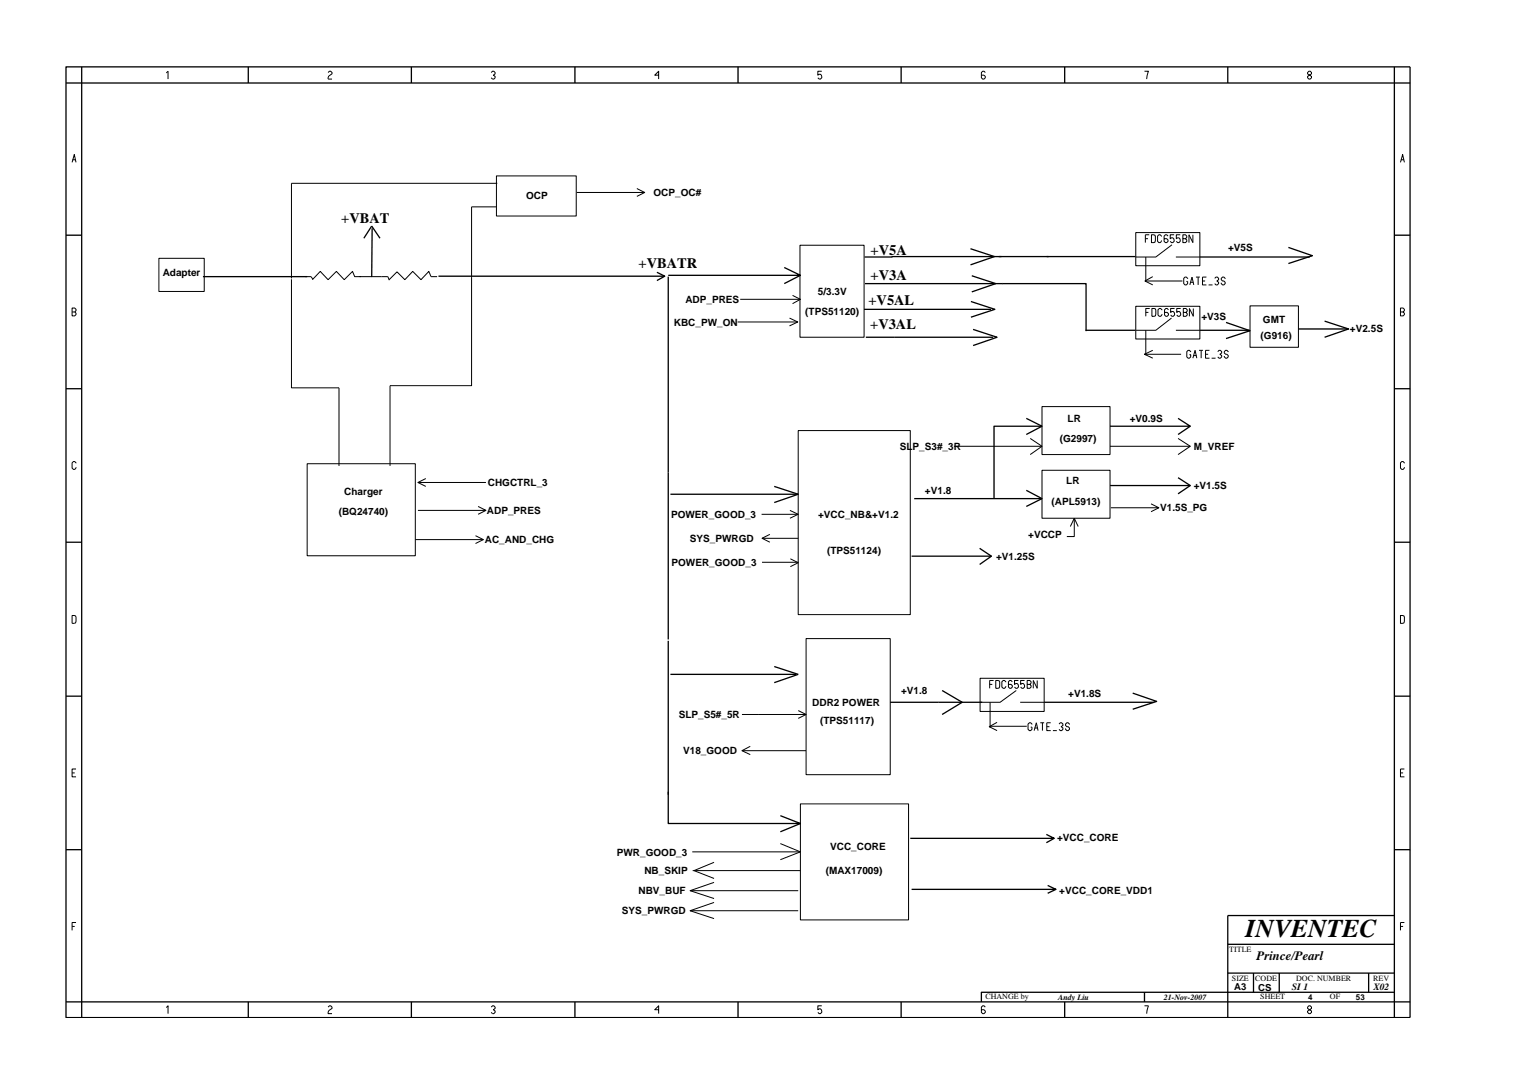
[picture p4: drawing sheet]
<svg xmlns="http://www.w3.org/2000/svg" width="297mm" height="210mm" viewBox="0 0 297 210" stroke-linecap="round" stroke-linejoin="round" font-family="sans-serif">
<g fill="none" stroke="#000" stroke-width=".19">
<path d="M32.3 14.2l.3-.4v1.6M63.7 14.1l.3-.3h.2l.3 .3v.2l-.7 .5-.1 .6h.8M95.4 14.1l.2-.3h.3l.2 .3v.2l-.3 .3 .3 .2v.3l-.2 .3h-.3l-.2-.3M127.9 14.6h-.8l.8-.8v1.6M159.5 13.8h-.7v.8l.2-.2a.5 .5 0 0 1 .5 .7l-.2 .3h-.3l-.2-.3M191.3 14.1l-.3-.3h-.2l-.3 .3v1l.3 .3h.2l.3-.3v-.3l-.3-.2h-.5M222.2 13.8h.8l-.4 1.6M253.9 14.1l.2-.3h.3l.2 .3v.2l-.7 .5v.3l.2 .3h.3l.2-.3v-.3l-.7-.5zM14 31.5l.4-1.5 .4 1.5M14.1 31h.6M96.4 34.1h15.5v7.8h-15.5zM96.5 35.6h-39.9v18.4"/>
<path d="M112 37.4h13.2M123.6 36.6l1.6 .8-1.6 .7M271.9 31.5l.4-1.5 .4 1.5M272 31h.6M14 59.8h.5l.3 .3v.2l-.3 .3 .3 .2v.3l-.3 .2h-.5zM30.8 50.2h8.9v6.4h-8.9zM56.6 54.2v21.1h9.2v15.2M59.2 53.7h1.2l.3 .5M60.6 54.3l1.6-1.6 1.5 1.6 1.6-1.6 1.5 1.6 1.6-1.6 .5 1h6.4l.3 .6M84.9 53.7h-1.2l-.4-1-1.6 1.6-1.6-1.6-1.5 1.6-1.5-1.5-1.6 1.6M96.4 40.2h-4.8v34.7h-15.9v15.6M143.7 58.1h11.7"/>
<path d="M153.9 57.3l1.5 .8-1.5 .9M155.3 47.6h12.5v17.9h-12.5zM220.5 45.2h12.4v6.4h-12.4zM220.5 59.5h12.4v6.3h-12.4zM222.4 54.6h7.2M222.4 46.3h.5M222.4 49.9v4.8M223.1 45.6h-.7v1.5M223.2 59.9h-.8v1.5M223.5 45.6l.7 .1v1.3l-.7 .1zM223.6 59.9l.7 .1v1.3l-.7 .1zM223.8 53.7l-1.5 .9 1.5 .7"/>
<path d="M225.5 45.9l-.3-.3h-.2l-.3 .2v1l.3 .3h.2l.3-.4M226.8 45.8l-.3-.2h-.2l-.3 .2v1l.3 .3h.2l.3-.3v-.2l-.3-.3h-.5M227.5 47.5l-3.1 2.4h-3.9M228 45.6h-.8v.7l.2-.1a.5 .5 0 0 1 .6 .6l-.3 .3h-.3l-.2-.3M228 59.9h-.7v.7l.2-.1a.5 .5 0 0 1 .5 .7l-.2 .2h-.3l-.2-.2M228.3 49.9h4.6M229.1 45.6h-.7v.7l.2-.1a.5 .5 0 0 1 .5 .6l-.2 .3h-.3l-.2-.3M229.2 59.9h-.7v.7l.2-.1a.5 .5 0 0 1 .5 .7l-.2 .2h-.3l-.2-.2M229.6 46.3h.6l.2-.2v-.3l-.2-.2h-.6v1.5h.6l.2-.3v-.2l-.2-.3M230.6 54.1l-.3-.3h-.2l-.3 .2v1.1l.3 .2h.2l.3-.2v-.5h-.3M231.1 54.8h.6M231.6 45.6v1.5l-.8-1.5v1.5"/>
<path d="M231.7 59.9v1.5l-.8-1.5v1.5M231.8 55.3l-.4-1.5-.4 1.5M232.2 53.8h.7M232.6 53.8v1.5M233.5 54.6h.5M234.2 53.8h-.7v1.5h.7M234.6 55.3h.8M235.8 54l.3-.2h.2l.3 .2v.3l-.4 .3 .4 .2v.3l-.3 .2h-.2l-.3-.2M237.9 54.1l-.3-.3h-.3l-.2 .2v.3l.8 .5v.3l-.3 .2h-.3l-.2-.4M242.7 59.4h9.4v8h-9.4zM271.9 59.8h.5l.3 .3v.2l-.3 .3 .3 .2v.3l-.3 .2h-.5zM14 60.6h.5"/>
<path d="M143.2 62.5h11.7M153.3 61.8l1.6 .7-1.6 .8M202.3 78.9h13.2v9.4h-13.2zM222.1 68.8h7.2M222.4 60.6h.6M222.4 64.1v4.8M223.8 68l-1.6 .8 1.6 .7M225.6 60.2l-.3-.3h-.2l-.3 .2v1.1l.3 .2h.2l.3-.4M226.9 60.1l-.3-.2h-.3l-.2 .2v1.1l.2 .2h.3l.3-.2v-.3l-.3-.3h-.5M227.4 61.8l-3 2.3h-3.9M228.3 64.1h4.6M229.7 60.6h.5l.3-.2v-.3l-.3-.2h-.5v1.5h.5l.3-.2v-.3l-.3-.3"/>
<path d="M231.2 68.4l-.3-.4h-.2l-.3 .3v1l.3 .2h.2l.3-.2v-.4h-.3M231.7 69h.6M232.4 69.5l-.4-1.5-.4 1.5M232.8 68h.7M233.2 68v1.5M234 68.8h.6M234.8 68h-.8v1.5h.8M235.2 69.5h.8M236.4 68.3l.3-.3h.2l.3 .3v.2l-.4 .3 .4 .2v.3l-.3 .2h-.2l-.3-.2M238.4 68.4l-.2-.4h-.3l-.2 .3v.2l.7 .5v.3l-.2 .2h-.3l-.2-.4M271.9 60.6h.5M14.8 89.9l-.3-.3h-.2l-.3 .3v1l.3 .2h.2l.3-.4"/>
<path d="M59.6 90h21v17.9h-21zM81.1 93.7h13.2M82.7 92.9l-1.6 .8 1.6 .7M92.8 98.3l1.5 .8h-13.2M94.3 99.1l-1.5 .8M147.9 99.9h6.9M153.4 99.1l1.6 .8-1.6 .7M155 83.6h21.7v35.7h-21.7zM185.2 86.6h17.1M200 85.1l2.3 1.5-2.3 1.7M202.3 91.3h13.2v9.3h-13.2zM215.5 86.6h15.6"/>
<path d="M223.5 97.8l1.5 .8h-9.3M225 98.6l-1.5 .7M228.7 85.1l2.4 1.5-2.4 1.7M272.7 89.9l-.3-.3h-.3l-.2 .3v1l.2 .2h.3l.3-.4M14 119.5l.7 .1v1.3l-.7 .1zM80.6 104.8h13.2M92.3 104l1.5 .8-1.5 .7M147.9 109.2h7.1M147.9 104.5h7.1M149.5 103.7l-1.6 .8 1.6 .8M153.4 108.5l1.6 .7-1.6 .8M208.6 100.7v3.5h-1.5"/>
<path d="M209.3 102.2l-.7-1.6-.8 1.6M271.9 119.5l.7 .1v1.3l-.7 .1zM144 138.7h12.5M155 138l1.5 .7-1.5 .8M156.5 124h16.3v26.4h-16.3zM190.3 131.7h12.4v6.4h-12.4zM192.1 132.9h.5M192.2 136.3v5M192.9 132.1h-.8v1.5M193.3 132.1l.7 .1v1.3l-.7 .1zM195.3 132.4l-.3-.3h-.2l-.3 .3v1l.3 .2h.2l.3-.4M196.5 132.4l-.2-.3h-.3l-.2 .3v1l.2 .2h.3l.2-.2v-.3l-.2-.2h-.5"/>
<path d="M197.3 134.1l-3.1 2.2h-3.9M197.7 132.1h-.7v.8l.2-.2a.5 .5 0 0 1 .5 .7l-.2 .2h-.3l-.2-.2M198.1 136.3h4.6M198.9 132.1h-.8v.8l.3-.2a.5 .5 0 0 1 .5 .7l-.2 .2h-.3l-.3-.2M199.4 132.9h.5l.3-.3v-.2l-.3-.3h-.5v1.5h.5l.3-.2v-.3l-.3-.2M201.4 132.1v1.5l-.8-1.5v1.5M14 150.1h.5M14.8 149.3h-.8v1.5h.8M144 145.7h12.5M145.7 144.9l-1.7 .8 1.7 .8M155.4 156.1h21v22.5h-21zM192.1 141h7.2"/>
<path d="M193.6 140.2l-1.5 .9 1.5 .7M200.3 140.7l-.2-.4h-.3l-.2 .3v1l.2 .2h.3l.2-.2v-.4h-.2M200.9 141.3h.6M201.5 141.8l-.3-1.5-.4 1.5M202 140.3h.7M202.4 140.3v1.5M203.2 141.1h.5M204 140.3h-.8v1.5h.8M204.4 141.8h.8M205.6 140.6l.3-.3h.2l.3 .3v.2l-.4 .3 .4 .2v.3l-.3 .2h-.2l-.3-.2M207.6 140.7l-.2-.4h-.3l-.2 .3v.2l.7 .5v.3l-.2 .2h-.3l-.2-.4M271.9 150.1h.5"/>
<path d="M272.7 149.3h-.8v1.5h.8M14 179.9h.5M14.8 179.1h-.8v1.5M134 176.8h21M134 172.9h21M134.4 165.4h21M134.5 169h20.9M138.6 167.4l-3.9 1.6 3.9 1.5M138.6 171.3l-4.6 1.6 4.6 1.5M138.6 175.2l-4.6 1.6 4.6 1.5M151.5 163.8l3.9 1.6-3.9 1.5M271.9 179.9h.5"/>
<path d="M272.7 179.1h-.8v1.5M32.3 195.6l.3-.3v1.5M63.7 195.5l.3-.2h.2l.3 .2v.3l-.5 .3-.3 .4v.3h.8M95.4 195.5l.2-.2h.3l.2 .2v.3l-.3 .2 .3 .3v.2l-.2 .3h-.3l-.2-.3M127.9 196h-.8l.8-.7v1.5M159.5 195.3h-.7v.7l.2-.1a.5 .5 0 0 1 .5 .6l-.2 .3h-.3l-.2-.3M191.3 195.5l-.3-.2h-.2l-.3 .2v1l.3 .3h.2l.3-.3v-.2l-.3-.3h-.5M222.2 195.3h.8l-.4 1.5M253.9 195.5l.2-.2h.3l.2 .2v.3l-.7 .5v.2l.2 .3h.3l.2-.3v-.2l-.7-.5z"/>
</g>
<g fill="none" stroke="#000" stroke-width=".25">
<path d="M12.8 13h261v184.6h-261zM15.9 13v184.6M48.2 13v3.1M79.9 13v3.1M111.6 13v3.1M143.3 13v3.1M174.9 13v3.1M206.7 13v3.1M238.4 13v3.1M270.7 13v184.6M273.8 16.1h-261M12.8 45.7h3.1"/>
<path d="M39.4 53.7h20.2M70.6 46.3l1.6-2.4 1.6 2.4M72.2 44.3v9.5M85.1 53.6h44M127.5 52.9l1.6 .7-1.6 .9M129.7 53.7v70.4M152.3 51.9l3.1 1.6h-25.7M155.4 53.5l-3.1 1.6M167.8 49.9h5.5M167.9 55.1h26.8M173.1 49.8h47.3M188.4 48.3l4.7 1.5-4.7 1.6"/>
<path d="M188.5 58.5l4.7 1.6-4.7 1.5M188.7 53.5l4.6 1.6-4.6 1.6M194.6 55.1h16.2v9.2M232.9 49.9h21.4M250.1 48l4.7 1.6-4.7 1.6M270.7 45.7h3.1M12.8 75.5h3.1M167.8 60.1h24.6M168.1 65.5h24.7M188.9 64l4.7 1.5-4.7 1.6M210.8 64.1h9.6M232.9 64.1h9.7"/>
<path d="M238 62.6l4.7 1.6-4.7 1.5M252.1 63.9h9.6M257.2 62.3l4.6 1.6-4.6 1.6M270.7 75.5h3.1M130.2 96h24.3M150.3 94.4l4.7 1.6-4.7 1.6M177.5 96.8h24.8M199.2 95.2l3.1 1.6-3.1 1.5M199.2 81.2l3.1 1.5-3.1 1.7M202.3 82.7h-9.3v14.1M215.5 94.3h15.6M228.7 92.7l2.4 1.6-2.4 1.6"/>
<path d="M228.7 81.2l2.4 1.5h-15.6M231.1 82.7l-2.4 1.7M12.8 105.3h3.1M177 108h15.5M190.2 106.5l2.3 1.5-2.3 1.6M270.7 105.3h3.1M12.8 135.2h3.1M129.7 124.4v29.9M130.2 130.9h24.3M150.3 129.4l4.7 1.5-4.7 1.6M172.8 136.3h17.9M182.9 134.1l3.9 2.2-3.9 2.4"/>
<path d="M202.7 136.3h21.4M219.9 134.6l4.7 1.6-4.7 1.5M270.7 135.2h3.1M129.7 153.7v6.2h25.7l-3.9-1.5M155.4 159.9l-3.9 1.6M12.8 165h3.1M203.1 162l1.6 .8h-28M203.4 171.9l1.6 .8h-28M204.7 162.8l-1.6 .8M205 172.7l-1.6 .7M270.7 177.7h-32.3v19.9M270.7 165h3.1"/>
<path d="M48.2 194.5v3.1M79.9 194.5v3.1M111.6 194.5v3.1M143.3 194.5v3.1M174.9 194.5v3.1M206.7 194.5v3.1M222.2 192.6v1.9M238.4 183.3h32.3M238.4 188.9h32.3M243.4 188.9v3.7M248.4 188.9v3.7M265.7 188.9v3.7"/>
<path d="M270.7 192.6h-80.2v1.9M273.8 194.5h-261"/>
</g>
<text font-size="5" x="241.8" y="182">INVENTEC</text>
<g font-size="2.8">
<text x="66.2" y="43.3">+VBAT</text>
<text x="124" y="52.1">+VBATR</text>
<text x="169" y="49.5">+V5A</text>
<text x="168.6" y="59.1">+V5AL</text>
<text x="169" y="54.4">+V3A</text>
<text x="168.9" y="64">+V3AL</text>
</g>
<text font-size="2.5" x="244" y="186.3">Prince/Pearl</text>
<g font-size="1.9">
<text x="102.1" y="38.7">OCP</text>
<text x="126.9" y="38.1">OCP_OC#</text>
<text x="31.6" y="53.7">Adapter</text>
<text x="238.4" y="48.8">+V5S</text>
<text x="133.1" y="58.8">ADP_PRES</text>
<text x="158.8" y="57.3">5/3.3V</text>
<text x="130.8" y="63.2">KBC_PW_ON</text>
<text x="156.3" y="61.2">(TPS51120)</text>
<text x="233.3" y="62.1">+V3S</text>
<text x="244.7" y="65.9">(G916)</text>
<text x="245.2" y="62.6">GMT</text>
<text x="262.1" y="64.4">+V2.5S</text>
<text x="207.3" y="81.9">LR</text>
<text x="219.3" y="81.9">+V0.9S</text>
<text x="174.7" y="87.5">SLP_S3#_3R</text>
<text x="205.8" y="85.8">(G2997)</text>
<text x="231.8" y="87.4">M_VREF</text>
<text x="94.7" y="94.4">CHGCTRL_3</text>
<text x="179.6" y="95.9">+V1.8</text>
<text x="207" y="94.1">LR</text>
<text x="231.8" y="95">+V1.5S</text>
<text x="65.8" y="100.1">(BQ24740)</text>
<text x="66.8" y="96.2">Charger</text>
<text x="94.5" y="99.8">ADP_PRES</text>
<text x="130.3" y="100.6">POWER_GOOD_3</text>
<text x="158.8" y="100.7">+VCC_NB&amp;+V1.2</text>
<text x="204.2" y="98">(APL5913)</text>
<text x="225.2" y="99.2">V1.5S_PG</text>
<text x="94.1" y="105.5">AC_AND_CHG</text>
<text x="133.9" y="105.2">SYS_PWRGD</text>
<text x="160.6" y="107.6">(TPS51124)</text>
<text x="199.6" y="104.4">+VCCP</text>
<text x="130.4" y="109.9">POWER_GOOD_3</text>
<text x="193.4" y="108.7">+V1.25S</text>
<text x="157.7" y="137.1">DDR2 POWER</text>
<text x="174.9" y="134.8">+V1.8</text>
<text x="207.4" y="135.3">+V1.8S</text>
<text x="131.8" y="139.4">SLP_S5#_5R</text>
<text x="159.2" y="140.5">(TPS51117)</text>
<text x="132.6" y="146.5">V18_GOOD</text>
<text x="119.8" y="166.1">PWR_GOOD_3</text>
<text x="161.2" y="165.1">VCC_CORE</text>
<text x="205.2" y="163.3">+VCC_CORE</text>
<text x="124" y="173.6">NBV_BUF</text>
<text x="125.1" y="169.7">NB_SKIP</text>
<text x="160.3" y="169.7">(MAX17009)</text>
<text x="205.7" y="173.6">+VCC_CORE_VDD1</text>
<text x="120.7" y="177.5">SYS_PWRGD</text>
<text x="239.6" y="192.2">A3</text>
<text x="244.3" y="192.3">CS</text>
<text x="250.8" y="192.2">SI 1</text>
<text x="266.6" y="192.2">X02</text>
</g>
<g font-size="1.6">
<text x="238.7" y="184.8">TITLE</text>
<text x="239.2" y="190.4">SIZE</text>
<text x="243.7" y="190.4">CODE</text>
<text x="251.6" y="190.4">DOC. NUMBER</text>
<text x="266.6" y="190.4">REV</text>
<text x="191.3" y="193.9">CHANGE by</text>
<text x="205.4" y="194.1">Andy Liu</text>
<text x="225.9" y="194.1">21-Nov-2007</text>
<text x="244.7" y="193.9">SHEET</text>
<text x="253.9" y="194.1">4</text>
<text x="258.2" y="193.9">OF</text>
<text x="263.3" y="194.1">53</text>
</g>
</svg>
